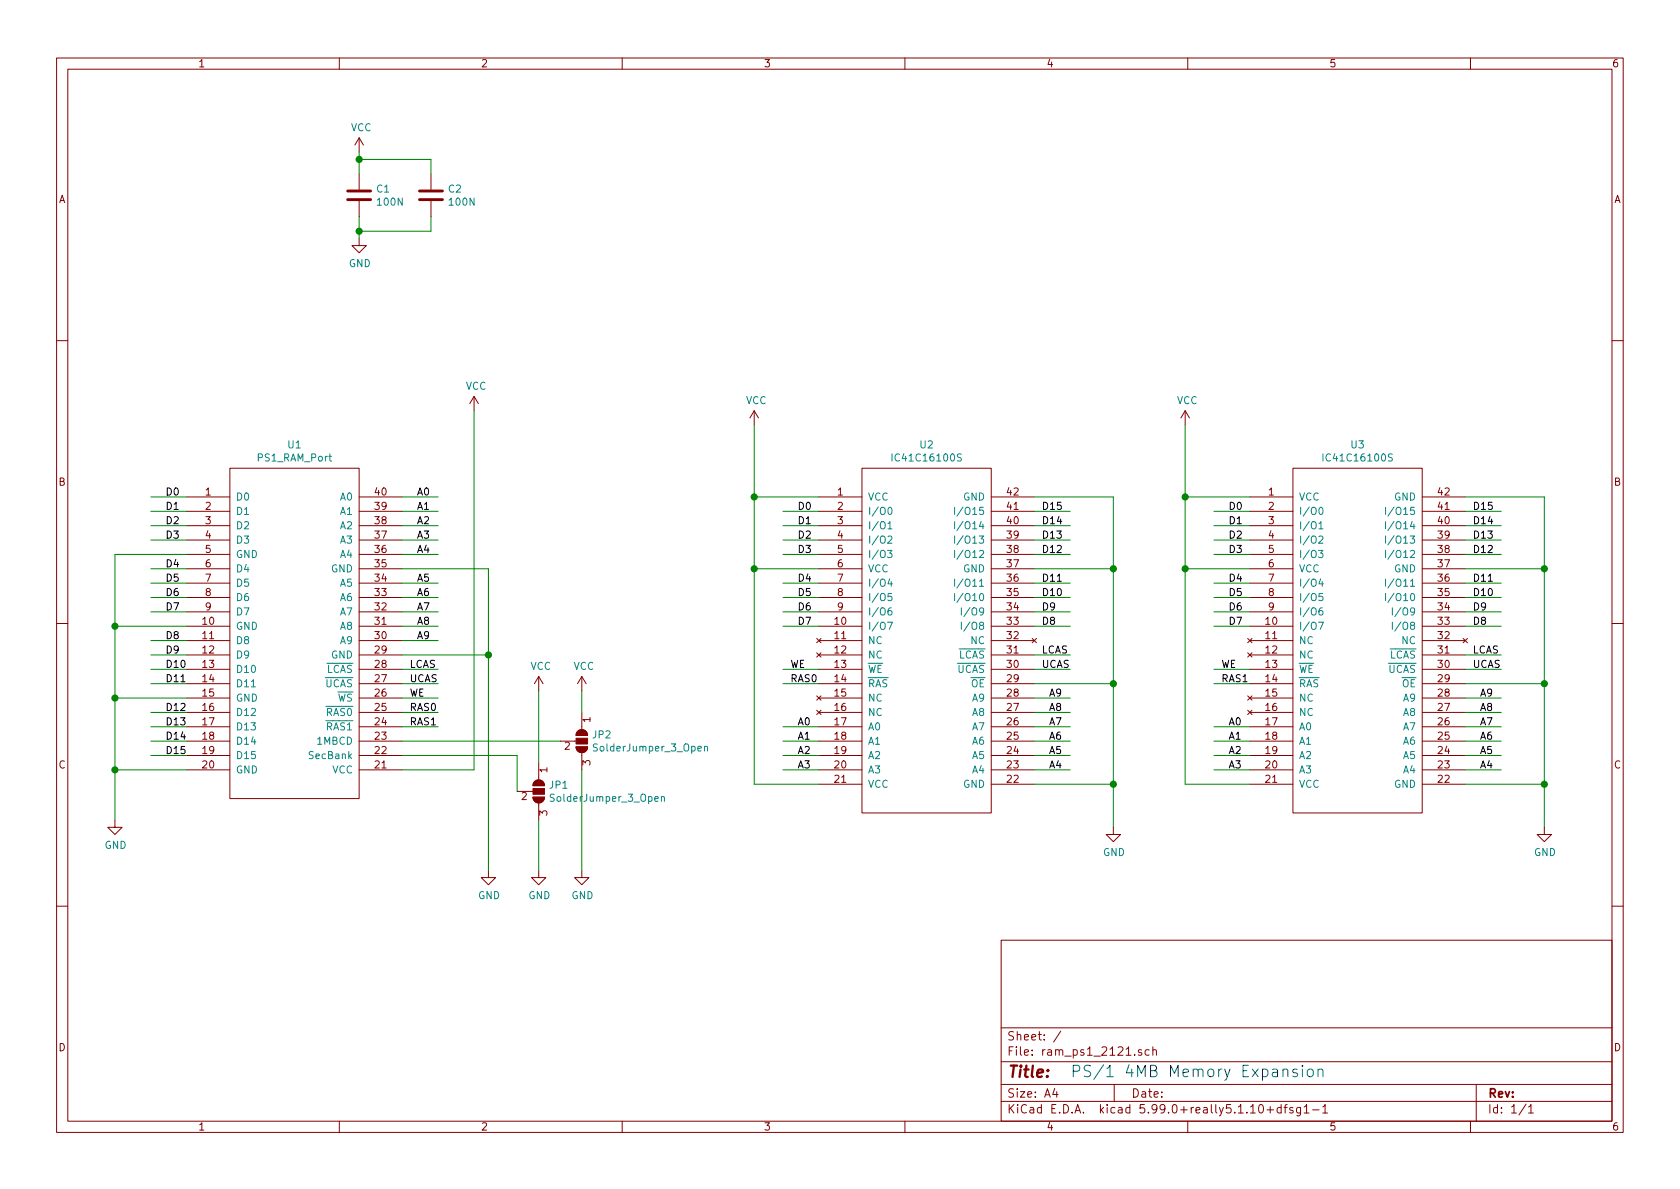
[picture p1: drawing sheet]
EESchema Schematic File Version 4
EELAYER 30 0
EELAYER END
$Descr A4 11693 8268
encoding utf-8
Sheet 1 1
Title ""
Date ""
Rev ""
Comp ""
Comment1 ""
Comment2 ""
Comment3 ""
Comment4 ""
$EndDescr
$Comp
L IC41C16100S:IC41C16100S U2
U 1 1
P 6450 4450
F 0 "U2" H 6450 5815 50  0000 C CNN
F 1 "IC41C16100S" H 6450 5724 50  0000 C CNN
F 2 "RAM_PS1_2121:SOJ-42" H 6450 4450 50  0001 C CNN
F 3 "DOCUMENTATION" H 6450 4450 50  0001 C CNN
	1    6450 4450
	1    0    0    -1  
$EndComp
$Comp
L PS1_RAM_Port:PS1_RAM_Port U1
U 1 1
P 2050 4400
F 0 "U1" H 2050 5715 50  0000 C CNN
F 1 "PS1_RAM_Port" H 2050 5624 50  0000 C CNN
F 2 "ram_ps1_2121:PS1_Expansion_Connector" H 2050 4400 50  0001 C CNN
F 3 "DOCUMENTATION" H 2050 4400 50  0001 C CNN
	1    2050 4400
	1    0    0    -1  
$EndComp
$Comp
L power:GND #PWR01
U 1 1
P 800 5700
F 0 "#PWR01" H 800 5450 50  0001 C CNN
F 1 "GND" H 805 5527 50  0000 C CNN
F 2 "" H 800 5700 50  0001 C CNN
F 3 "" H 800 5700 50  0001 C CNN
	1    800  5700
	1    0    0    -1  
$EndComp
$Comp
L power:GND #PWR05
U 1 1
P 3400 6050
F 0 "#PWR05" H 3400 5800 50  0001 C CNN
F 1 "GND" H 3405 5877 50  0000 C CNN
F 2 "" H 3400 6050 50  0001 C CNN
F 3 "" H 3400 6050 50  0001 C CNN
	1    3400 6050
	1    0    0    -1  
$EndComp
Wire Wire Line
	2800 3450 3050 3450
Text Label 2900 3450 0    50   ~ 0
A0
Wire Wire Line
	2800 3550 3050 3550
Text Label 2900 3550 0    50   ~ 0
A1
Wire Wire Line
	2800 3650 3050 3650
Text Label 2900 3650 0    50   ~ 0
A2
Wire Wire Line
	2800 3750 3050 3750
Text Label 2900 3750 0    50   ~ 0
A3
Wire Wire Line
	2800 3850 3050 3850
Text Label 2900 3850 0    50   ~ 0
A4
Wire Wire Line
	2800 4050 3050 4050
Text Label 2900 4050 0    50   ~ 0
A5
Wire Wire Line
	2800 4150 3050 4150
Text Label 2900 4150 0    50   ~ 0
A6
Wire Wire Line
	2800 4250 3050 4250
Text Label 2900 4250 0    50   ~ 0
A7
Wire Wire Line
	2800 4350 3050 4350
Text Label 2900 4350 0    50   ~ 0
A8
Wire Wire Line
	2800 4450 3050 4450
Text Label 2900 4450 0    50   ~ 0
A9
Wire Wire Line
	1050 3450 1300 3450
Text Label 1150 3450 0    50   ~ 0
D0
Wire Wire Line
	1050 3550 1300 3550
Text Label 1150 3550 0    50   ~ 0
D1
Wire Wire Line
	1050 3650 1300 3650
Text Label 1150 3650 0    50   ~ 0
D2
Wire Wire Line
	1050 3750 1300 3750
Text Label 1150 3750 0    50   ~ 0
D3
Wire Wire Line
	1050 3950 1300 3950
Text Label 1150 3950 0    50   ~ 0
D4
Wire Wire Line
	1050 4050 1300 4050
Text Label 1150 4050 0    50   ~ 0
D5
Wire Wire Line
	1050 4150 1300 4150
Text Label 1150 4150 0    50   ~ 0
D6
Wire Wire Line
	1050 4250 1300 4250
Text Label 1150 4250 0    50   ~ 0
D7
Wire Wire Line
	1050 4450 1300 4450
Text Label 1150 4450 0    50   ~ 0
D8
Wire Wire Line
	1050 4550 1300 4550
Text Label 1150 4550 0    50   ~ 0
D9
Wire Wire Line
	1050 4650 1300 4650
Text Label 1150 4650 0    50   ~ 0
D10
Wire Wire Line
	1050 4750 1300 4750
Text Label 1150 4750 0    50   ~ 0
D11
Wire Wire Line
	1050 4950 1300 4950
Text Label 1150 4950 0    50   ~ 0
D12
Wire Wire Line
	1050 5050 1300 5050
Text Label 1150 5050 0    50   ~ 0
D13
Wire Wire Line
	1050 5150 1300 5150
Text Label 1150 5150 0    50   ~ 0
D14
Wire Wire Line
	1050 5250 1300 5250
Text Label 1150 5250 0    50   ~ 0
D15
Wire Wire Line
	5450 5050 5700 5050
Text Label 5550 5050 0    50   ~ 0
A0
Wire Wire Line
	5450 5150 5700 5150
Text Label 5550 5150 0    50   ~ 0
A1
Wire Wire Line
	5450 5250 5700 5250
Text Label 5550 5250 0    50   ~ 0
A2
Wire Wire Line
	5450 5350 5700 5350
Text Label 5550 5350 0    50   ~ 0
A3
Wire Wire Line
	7200 5350 7450 5350
Text Label 7300 5350 0    50   ~ 0
A4
Wire Wire Line
	7200 5250 7450 5250
Text Label 7300 5250 0    50   ~ 0
A5
Wire Wire Line
	7200 5150 7450 5150
Text Label 7300 5150 0    50   ~ 0
A6
Wire Wire Line
	7200 5050 7450 5050
Text Label 7300 5050 0    50   ~ 0
A7
Wire Wire Line
	7200 4950 7450 4950
Text Label 7300 4950 0    50   ~ 0
A8
Wire Wire Line
	7200 4850 7450 4850
Text Label 7300 4850 0    50   ~ 0
A9
Wire Wire Line
	7200 3550 7450 3550
Text Label 7250 3550 0    50   ~ 0
D15
Wire Wire Line
	7200 3650 7450 3650
Text Label 7250 3650 0    50   ~ 0
D14
Wire Wire Line
	7200 3750 7450 3750
Text Label 7250 3750 0    50   ~ 0
D13
Wire Wire Line
	7200 3850 7450 3850
Text Label 7250 3850 0    50   ~ 0
D12
Wire Wire Line
	7200 4050 7450 4050
Text Label 7250 4050 0    50   ~ 0
D11
Wire Wire Line
	7200 4150 7450 4150
Text Label 7250 4150 0    50   ~ 0
D10
Wire Wire Line
	7200 4250 7450 4250
Text Label 7250 4250 0    50   ~ 0
D9
Wire Wire Line
	7200 4350 7450 4350
Text Label 7250 4350 0    50   ~ 0
D8
Wire Wire Line
	5450 4350 5700 4350
Text Label 5550 4350 0    50   ~ 0
D7
Wire Wire Line
	5450 4250 5700 4250
Text Label 5550 4250 0    50   ~ 0
D6
Wire Wire Line
	5450 4150 5700 4150
Text Label 5550 4150 0    50   ~ 0
D5
Wire Wire Line
	5450 4050 5700 4050
Text Label 5550 4050 0    50   ~ 0
D4
Wire Wire Line
	5450 3850 5700 3850
Text Label 5550 3850 0    50   ~ 0
D3
Wire Wire Line
	5450 3750 5700 3750
Text Label 5550 3750 0    50   ~ 0
D2
Wire Wire Line
	5450 3650 5700 3650
Text Label 5550 3650 0    50   ~ 0
D1
Wire Wire Line
	5450 3550 5700 3550
Text Label 5550 3550 0    50   ~ 0
D0
Wire Wire Line
	1300 3850 800  3850
Wire Wire Line
	800  3850 800  4350
Wire Wire Line
	1300 5350 800  5350
Connection ~ 800  5350
Wire Wire Line
	800  5350 800  5700
Wire Wire Line
	1300 4850 800  4850
Connection ~ 800  4850
Wire Wire Line
	800  4850 800  5350
Wire Wire Line
	1300 4350 800  4350
Connection ~ 800  4350
Wire Wire Line
	800  4350 800  4850
Wire Wire Line
	2800 3950 3400 3950
Wire Wire Line
	3400 3950 3400 4550
Wire Wire Line
	2800 4550 3400 4550
Connection ~ 3400 4550
$Comp
L power:GND #PWR011
U 1 1
P 7750 5750
F 0 "#PWR011" H 7750 5500 50  0001 C CNN
F 1 "GND" H 7755 5577 50  0000 C CNN
F 2 "" H 7750 5750 50  0001 C CNN
F 3 "" H 7750 5750 50  0001 C CNN
	1    7750 5750
	1    0    0    -1  
$EndComp
Wire Wire Line
	7200 3450 7750 3450
Wire Wire Line
	7750 3450 7750 3950
Wire Wire Line
	7200 3950 7750 3950
Connection ~ 7750 3950
Wire Wire Line
	7750 3950 7750 4750
Wire Wire Line
	7200 5450 7750 5450
Connection ~ 7750 5450
Wire Wire Line
	7750 5450 7750 5750
$Comp
L power:VCC #PWR010
U 1 1
P 5250 2950
F 0 "#PWR010" H 5250 2800 50  0001 C CNN
F 1 "VCC" H 5265 3123 50  0000 C CNN
F 2 "" H 5250 2950 50  0001 C CNN
F 3 "" H 5250 2950 50  0001 C CNN
	1    5250 2950
	1    0    0    -1  
$EndComp
Wire Wire Line
	5250 5450 5250 3950
Wire Wire Line
	5250 5450 5700 5450
Wire Wire Line
	5700 3450 5250 3450
Connection ~ 5250 3450
Wire Wire Line
	5250 3450 5250 2950
Wire Wire Line
	5700 3950 5250 3950
Connection ~ 5250 3950
Wire Wire Line
	5250 3950 5250 3450
Wire Wire Line
	2800 4650 3050 4650
Text Label 2850 4650 0    50   ~ 0
LCAS
Wire Wire Line
	2800 4750 3050 4750
Text Label 2850 4750 0    50   ~ 0
UCAS
Wire Wire Line
	7200 4550 7450 4550
Text Label 7250 4550 0    50   ~ 0
LCAS
Wire Wire Line
	7200 4650 7450 4650
Text Label 7250 4650 0    50   ~ 0
UCAS
Wire Wire Line
	2800 4950 3050 4950
Text Label 2850 4950 0    50   ~ 0
RAS0
Wire Wire Line
	5450 4750 5700 4750
Text Label 5500 4750 0    50   ~ 0
RAS0
Wire Wire Line
	2800 4850 3050 4850
Text Label 2850 4850 0    50   ~ 0
WE
Wire Wire Line
	5450 4650 5700 4650
Text Label 5500 4650 0    50   ~ 0
WE
$Comp
L power:VCC #PWR04
U 1 1
P 3300 2850
F 0 "#PWR04" H 3300 2700 50  0001 C CNN
F 1 "VCC" H 3315 3023 50  0000 C CNN
F 2 "" H 3300 2850 50  0001 C CNN
F 3 "" H 3300 2850 50  0001 C CNN
	1    3300 2850
	1    0    0    -1  
$EndComp
Wire Wire Line
	2800 5350 3300 5350
Wire Wire Line
	3300 5350 3300 2850
Wire Wire Line
	7200 4750 7750 4750
Connection ~ 7750 4750
Wire Wire Line
	7750 4750 7750 5450
$Comp
L IC41C16100S:IC41C16100S U3
U 1 1
P 9450 4450
F 0 "U3" H 9450 5815 50  0000 C CNN
F 1 "IC41C16100S" H 9450 5724 50  0000 C CNN
F 2 "RAM_PS1_2121:SOJ-42" H 9450 4450 50  0001 C CNN
F 3 "DOCUMENTATION" H 9450 4450 50  0001 C CNN
	1    9450 4450
	1    0    0    -1  
$EndComp
Wire Wire Line
	8450 5050 8700 5050
Text Label 8550 5050 0    50   ~ 0
A0
Wire Wire Line
	8450 5150 8700 5150
Text Label 8550 5150 0    50   ~ 0
A1
Wire Wire Line
	8450 5250 8700 5250
Text Label 8550 5250 0    50   ~ 0
A2
Wire Wire Line
	8450 5350 8700 5350
Text Label 8550 5350 0    50   ~ 0
A3
Wire Wire Line
	10200 5350 10450 5350
Text Label 10300 5350 0    50   ~ 0
A4
Wire Wire Line
	10200 5250 10450 5250
Text Label 10300 5250 0    50   ~ 0
A5
Wire Wire Line
	10200 5150 10450 5150
Text Label 10300 5150 0    50   ~ 0
A6
Wire Wire Line
	10200 5050 10450 5050
Text Label 10300 5050 0    50   ~ 0
A7
Wire Wire Line
	10200 4950 10450 4950
Text Label 10300 4950 0    50   ~ 0
A8
Wire Wire Line
	10200 4850 10450 4850
Text Label 10300 4850 0    50   ~ 0
A9
Wire Wire Line
	10200 3550 10450 3550
Text Label 10250 3550 0    50   ~ 0
D15
Wire Wire Line
	10200 3650 10450 3650
Text Label 10250 3650 0    50   ~ 0
D14
Wire Wire Line
	10200 3750 10450 3750
Text Label 10250 3750 0    50   ~ 0
D13
Wire Wire Line
	10200 3850 10450 3850
Text Label 10250 3850 0    50   ~ 0
D12
Wire Wire Line
	10200 4050 10450 4050
Text Label 10250 4050 0    50   ~ 0
D11
Wire Wire Line
	10200 4150 10450 4150
Text Label 10250 4150 0    50   ~ 0
D10
Wire Wire Line
	10200 4250 10450 4250
Text Label 10250 4250 0    50   ~ 0
D9
Wire Wire Line
	10200 4350 10450 4350
Text Label 10250 4350 0    50   ~ 0
D8
Wire Wire Line
	8450 4350 8700 4350
Text Label 8550 4350 0    50   ~ 0
D7
Wire Wire Line
	8450 4250 8700 4250
Text Label 8550 4250 0    50   ~ 0
D6
Wire Wire Line
	8450 4150 8700 4150
Text Label 8550 4150 0    50   ~ 0
D5
Wire Wire Line
	8450 4050 8700 4050
Text Label 8550 4050 0    50   ~ 0
D4
Wire Wire Line
	8450 3850 8700 3850
Text Label 8550 3850 0    50   ~ 0
D3
Wire Wire Line
	8450 3750 8700 3750
Text Label 8550 3750 0    50   ~ 0
D2
Wire Wire Line
	8450 3650 8700 3650
Text Label 8550 3650 0    50   ~ 0
D1
Wire Wire Line
	8450 3550 8700 3550
Text Label 8550 3550 0    50   ~ 0
D0
$Comp
L power:GND #PWR013
U 1 1
P 10750 5750
F 0 "#PWR013" H 10750 5500 50  0001 C CNN
F 1 "GND" H 10755 5577 50  0000 C CNN
F 2 "" H 10750 5750 50  0001 C CNN
F 3 "" H 10750 5750 50  0001 C CNN
	1    10750 5750
	1    0    0    -1  
$EndComp
Wire Wire Line
	10200 3450 10750 3450
Wire Wire Line
	10750 3450 10750 3950
Wire Wire Line
	10200 3950 10750 3950
Connection ~ 10750 3950
Wire Wire Line
	10750 3950 10750 4750
Wire Wire Line
	10200 5450 10750 5450
Connection ~ 10750 5450
Wire Wire Line
	10750 5450 10750 5750
$Comp
L power:VCC #PWR012
U 1 1
P 8250 2950
F 0 "#PWR012" H 8250 2800 50  0001 C CNN
F 1 "VCC" H 8265 3123 50  0000 C CNN
F 2 "" H 8250 2950 50  0001 C CNN
F 3 "" H 8250 2950 50  0001 C CNN
	1    8250 2950
	1    0    0    -1  
$EndComp
Wire Wire Line
	8250 5450 8250 3950
Wire Wire Line
	8250 5450 8700 5450
Wire Wire Line
	8700 3450 8250 3450
Connection ~ 8250 3450
Wire Wire Line
	8250 3450 8250 2950
Wire Wire Line
	8700 3950 8250 3950
Connection ~ 8250 3950
Wire Wire Line
	8250 3950 8250 3450
Wire Wire Line
	10200 4550 10450 4550
Text Label 10250 4550 0    50   ~ 0
LCAS
Wire Wire Line
	10200 4650 10450 4650
Text Label 10250 4650 0    50   ~ 0
UCAS
Wire Wire Line
	8450 4750 8700 4750
Text Label 8500 4750 0    50   ~ 0
RAS1
Wire Wire Line
	8450 4650 8700 4650
Text Label 8500 4650 0    50   ~ 0
WE
Wire Wire Line
	10200 4750 10750 4750
Connection ~ 10750 4750
Wire Wire Line
	10750 4750 10750 5450
Wire Wire Line
	2800 5050 3050 5050
Text Label 2850 5050 0    50   ~ 0
RAS1
$Comp
L power:VCC #PWR02
U 1 1
P 2500 1050
F 0 "#PWR02" H 2500 900 50  0001 C CNN
F 1 "VCC" H 2515 1223 50  0000 C CNN
F 2 "" H 2500 1050 50  0001 C CNN
F 3 "" H 2500 1050 50  0001 C CNN
	1    2500 1050
	1    0    0    -1  
$EndComp
$Comp
L power:GND #PWR03
U 1 1
P 2500 1650
F 0 "#PWR03" H 2500 1400 50  0001 C CNN
F 1 "GND" H 2505 1477 50  0000 C CNN
F 2 "" H 2500 1650 50  0001 C CNN
F 3 "" H 2500 1650 50  0001 C CNN
	1    2500 1650
	1    0    0    -1  
$EndComp
$Comp
L Device:C C1
U 1 1
P 2500 1350
F 0 "C1" H 2615 1396 50  0000 L CNN
F 1 "100N" H 2615 1305 50  0000 L CNN
F 2 "Capacitor_SMD:C_1206_3216Metric" H 2538 1200 50  0001 C CNN
F 3 "~" H 2500 1350 50  0001 C CNN
	1    2500 1350
	1    0    0    -1  
$EndComp
$Comp
L Device:C C2
U 1 1
P 3000 1350
F 0 "C2" H 3115 1396 50  0000 L CNN
F 1 "100N" H 3115 1305 50  0000 L CNN
F 2 "Capacitor_SMD:C_1206_3216Metric" H 3038 1200 50  0001 C CNN
F 3 "~" H 3000 1350 50  0001 C CNN
	1    3000 1350
	1    0    0    -1  
$EndComp
Wire Wire Line
	2500 1050 2500 1100
Wire Wire Line
	2500 1500 2500 1600
Connection ~ 2500 1600
Wire Wire Line
	2500 1600 2500 1650
Connection ~ 2500 1100
Wire Wire Line
	2500 1100 2500 1200
Wire Wire Line
	3000 1500 3000 1600
Wire Wire Line
	3000 1600 2500 1600
Wire Wire Line
	3000 1200 3000 1100
Wire Wire Line
	3000 1100 2500 1100
$Comp
L Jumper:SolderJumper_3_Open JP2
U 1 1
P 4050 5150
F 0 "JP2" V 4004 5218 50  0000 L CNN
F 1 "SolderJumper_3_Open" V 4095 5218 50  0000 L CNN
F 2 "Jumper:SolderJumper-3_P1.3mm_Open_RoundedPad1.0x1.5mm_NumberLabels" H 4050 5150 50  0001 C CNN
F 3 "~" H 4050 5150 50  0001 C CNN
	1    4050 5150
	0    1    1    0   
$EndComp
$Comp
L Jumper:SolderJumper_3_Open JP1
U 1 1
P 3750 5500
F 0 "JP1" V 3704 5568 50  0000 L CNN
F 1 "SolderJumper_3_Open" V 3795 5568 50  0000 L CNN
F 2 "Jumper:SolderJumper-3_P1.3mm_Open_RoundedPad1.0x1.5mm_NumberLabels" H 3750 5500 50  0001 C CNN
F 3 "~" H 3750 5500 50  0001 C CNN
	1    3750 5500
	0    1    1    0   
$EndComp
Wire Wire Line
	3400 4550 3400 6050
Wire Wire Line
	2800 5150 3900 5150
Wire Wire Line
	2800 5250 3600 5250
Wire Wire Line
	3600 5250 3600 5500
$Comp
L power:GND #PWR07
U 1 1
P 3750 6050
F 0 "#PWR07" H 3750 5800 50  0001 C CNN
F 1 "GND" H 3755 5877 50  0000 C CNN
F 2 "" H 3750 6050 50  0001 C CNN
F 3 "" H 3750 6050 50  0001 C CNN
	1    3750 6050
	1    0    0    -1  
$EndComp
$Comp
L power:GND #PWR09
U 1 1
P 4050 6050
F 0 "#PWR09" H 4050 5800 50  0001 C CNN
F 1 "GND" H 4055 5877 50  0000 C CNN
F 2 "" H 4050 6050 50  0001 C CNN
F 3 "" H 4050 6050 50  0001 C CNN
	1    4050 6050
	1    0    0    -1  
$EndComp
Wire Wire Line
	3750 5700 3750 6050
Wire Wire Line
	4050 5350 4050 6050
$Comp
L power:VCC #PWR08
U 1 1
P 4050 4800
F 0 "#PWR08" H 4050 4650 50  0001 C CNN
F 1 "VCC" H 4065 4973 50  0000 C CNN
F 2 "" H 4050 4800 50  0001 C CNN
F 3 "" H 4050 4800 50  0001 C CNN
	1    4050 4800
	1    0    0    -1  
$EndComp
$Comp
L power:VCC #PWR06
U 1 1
P 3750 4800
F 0 "#PWR06" H 3750 4650 50  0001 C CNN
F 1 "VCC" H 3765 4973 50  0000 C CNN
F 2 "" H 3750 4800 50  0001 C CNN
F 3 "" H 3750 4800 50  0001 C CNN
	1    3750 4800
	1    0    0    -1  
$EndComp
Wire Wire Line
	3750 5300 3750 4800
Wire Wire Line
	4050 4950 4050 4800
Text Notes 7450 7500 0    79   ~ 0
PS/1 4MB Memory Expansion
$EndSCHEMATC
